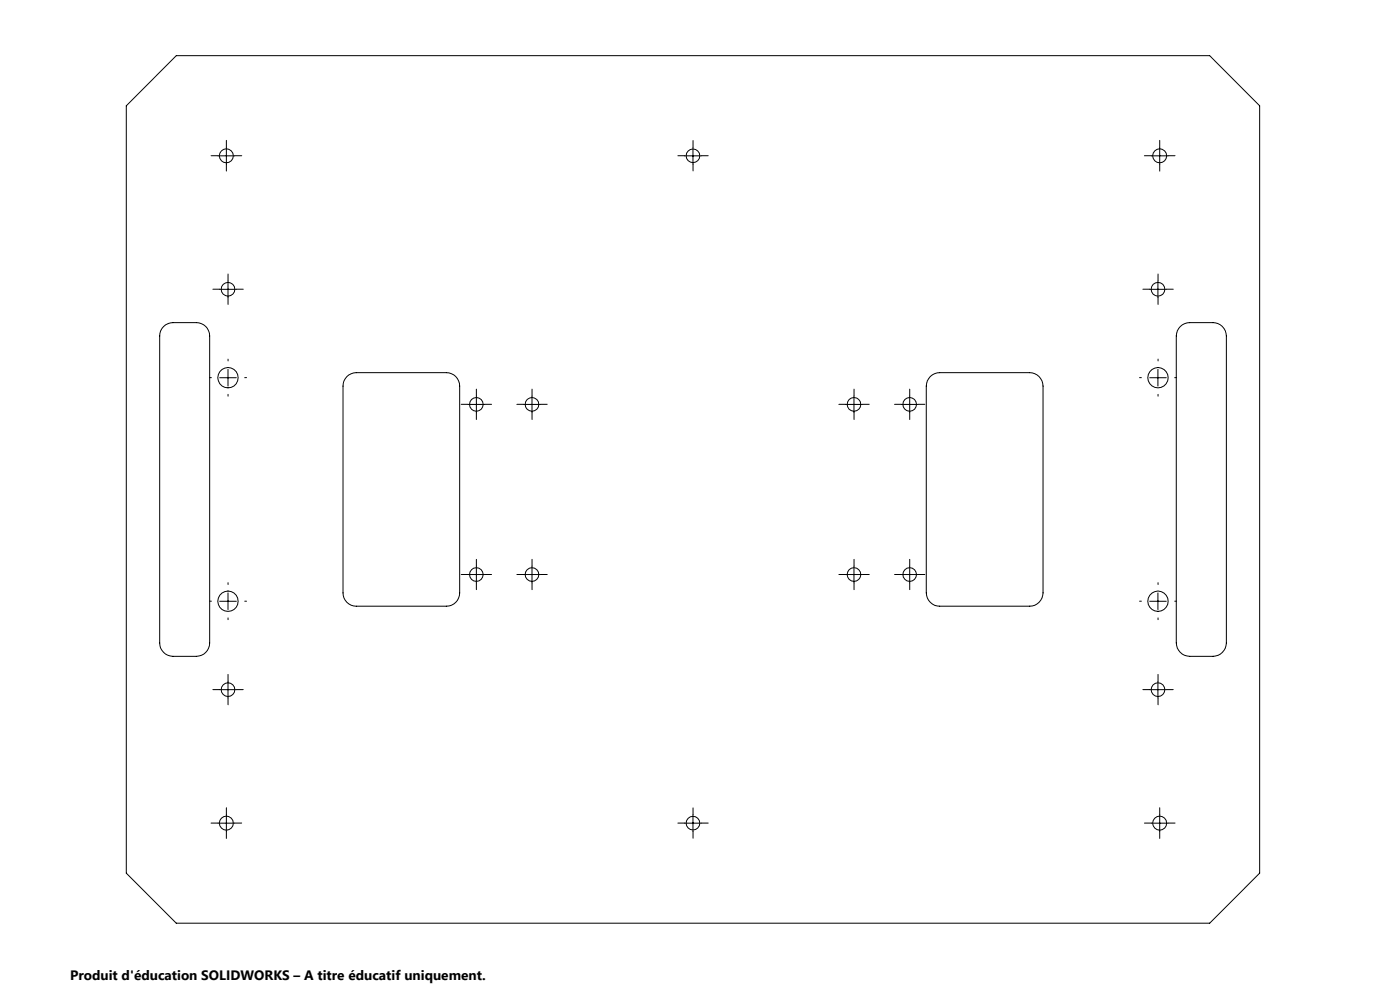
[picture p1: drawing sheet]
<svg xmlns="http://www.w3.org/2000/svg" width="420mm" height="297mm" viewBox="0 0 420 297" stroke-linecap="round" stroke-linejoin="round" font-family="sans-serif">
<g fill="none" stroke="#000" stroke-width=".3">
<path d="M52.9 16.7h310l15 15v230l-15 15h-310l-15-15v-230zM65.4 46.7h5M67.9 44.2v5M205.4 46.7h5M207.9 44.2v5M345.4 46.7h5M347.9 44.2v5M49.1 97.9a4.2 4.2 0 0 1 2.8-1.2h7a4 4 0 0 1 4 4v92a4 4 0 0 1-4 4h-7a4 4 0 0 1-4-4v-92a3.8 3.8 0 0 1 1.2-2.8zM65.9 86.7h5M68.4 84.2v5M344.9 86.7h5M347.4 84.2v5"/>
<path d="M354.1 97.9a4.1 4.1 0 0 1 2.8-1.2h7a4 4 0 0 1 4 4v92a4.1 4.1 0 0 1-4 4h-7a4.1 4.1 0 0 1-4-4v-92a4.1 4.1 0 0 1 1.2-2.8zM65.9 113.2h5M68.4 110.7v5M104.1 112.9a4.2 4.2 0 0 1 2.8-1.2h27a4 4 0 0 1 4 4v62a4 4 0 0 1-4 4h-27a4 4 0 0 1-4-4v-62a3.8 3.8 0 0 1 1.2-2.8zM142.9 118.7v5M159.6 118.7v5M256.2 118.7v5M272.9 118.7v5M279.1 112.9a4.1 4.1 0 0 1 2.8-1.2h27a4 4 0 0 1 4 4v62a4 4 0 0 1-4 4h-27a4 4 0 0 1-4-4v-62a4.1 4.1 0 0 1 1.2-2.8zM344.9 113.2h5M347.4 110.7v5M140.4 121.2h5"/>
<path d="M157.1 121.2h5M253.7 121.2h5M270.4 121.2h5M68.4 177.7v5M140.4 172.2h5M142.9 169.7v5M157.1 172.2h5M159.6 169.7v5M253.7 172.2h5M256.2 169.7v5M270.4 172.2h5M272.9 169.7v5"/>
<path d="M347.4 177.7v5M65.9 180.2h5M344.9 180.2h5M65.9 206.7h5M68.4 204.2v5M344.9 206.7h5M347.4 204.2v5M65.4 246.7h5M67.9 244.2v5M205.4 246.7h5M207.9 244.2v5M345.4 246.7h5"/>
<path d="M347.9 244.2v5"/>
<circle cx="67.9" cy="46.7" r="2.09"/>
<circle cx="207.9" cy="46.7" r="2.05"/>
<circle cx="347.9" cy="46.7" r="2.1"/>
<circle cx="68.4" cy="86.7" r="2.06"/>
<circle cx="347.4" cy="86.7" r="2.06"/>
<circle cx="68.4" cy="113.2" r="3"/>
<circle cx="347.4" cy="113.2" r="3.1"/>
<circle cx="142.9" cy="121.2" r="2.05"/>
<circle cx="159.6" cy="121.2" r="2.06"/>
<circle cx="256.2" cy="121.2" r="2.06"/>
<circle cx="272.9" cy="121.2" r="2.05"/>
<circle cx="142.9" cy="172.2" r="2.04"/>
<circle cx="159.6" cy="172.2" r="2.05"/>
<circle cx="256.2" cy="172.2" r="2.05"/>
<circle cx="272.9" cy="172.2" r="2.04"/>
<circle cx="68.4" cy="180.2" r="3.1"/>
<circle cx="347.4" cy="180.2" r="3"/>
<circle cx="68.4" cy="206.7" r="2.05"/>
<circle cx="347.4" cy="206.7" r="2.05"/>
<circle cx="67.9" cy="246.7" r="2.11"/>
<circle cx="207.9" cy="246.7" r="2.05"/>
<circle cx="347.9" cy="246.7" r="2.11"/>
</g>
<g fill="none" stroke="#000" stroke-width=".3" stroke-dasharray="30.5 1.3 1.3 1.3">
<path d="M65.4 46.7h-2.1M67.9 44.2v-2.1M67.9 49.2v2.1M70.4 46.7h2.1M205.4 46.7h-2M207.9 44.2v-2.1M207.9 49.2v2M210.4 46.7h2.1M345.4 46.7h-2.1M347.9 44.2v-2.1M347.9 49.2v2.1M350.4 46.7h2.1"/>
<path d="M65.9 86.7h-2M68.4 84.2v-2.1M68.4 89.2v2M70.9 86.7h2.1M344.9 86.7h-2M347.4 84.2v-2.1M347.4 89.2v2M349.9 86.7h2.1M63.4 113.2h-.5M68.4 108.2v-.6M68.4 118.2v.5M73.4 113.2h.6"/>
<path d="M142.9 118.7v-2.1M159.6 118.7v-2.1M256.2 118.7v-2.1M272.9 118.7v-2.1M342.4 113.2h-.5M347.4 108.2v-.6M347.4 118.2v.5M352.4 113.2h.6M140.4 121.2h-2M142.9 123.7v2M145.4 121.2h2.1M157.1 121.2h-2"/>
<path d="M159.6 123.7v2M162.1 121.2h2.1M253.7 121.2h-2M256.2 123.7v2M258.7 121.2h2.1M270.4 121.2h-2M272.9 123.7v2M275.4 121.2h2.1M68.4 175.2v-.6M140.4 172.2h-2M142.9 169.7v-2.1M142.9 174.7v2"/>
<path d="M145.4 172.2h2.1M157.1 172.2h-2M159.6 169.7v-2.1M159.6 174.7v2M162.1 172.2h2.1M253.7 172.2h-2M256.2 169.7v-2.1M256.2 174.7v2M258.7 172.2h2.1M270.4 172.2h-2M272.9 169.7v-2.1M272.9 174.7v2"/>
<path d="M275.4 172.2h2.1M347.4 175.2v-.6M63.4 180.2h-.5M68.4 185.2v.5M73.4 180.2h.6M342.4 180.2h-.5M347.4 185.2v.5M352.4 180.2h.6M65.9 206.7h-2M68.4 204.2v-2.1M68.4 209.2v2M70.9 206.7h2.1"/>
<path d="M344.9 206.7h-2M347.4 204.2v-2.1M347.4 209.2v2M349.9 206.7h2.1M65.4 246.7h-2.1M67.9 244.2v-2.1M67.9 249.2v2.1M70.4 246.7h2.1M205.4 246.7h-2M207.9 244.2v-2.1M207.9 249.2v2M210.4 246.7h2.1"/>
<path d="M345.4 246.7h-2.1M347.9 244.2v-2.1M347.9 249.2v2.1M350.4 246.7h2.1"/>
</g>
<text font-size="4.1" x="21" y="293.7">Produit d'éducation SOLIDWORKS – A titre éducatif uniquement.</text>
</svg>
